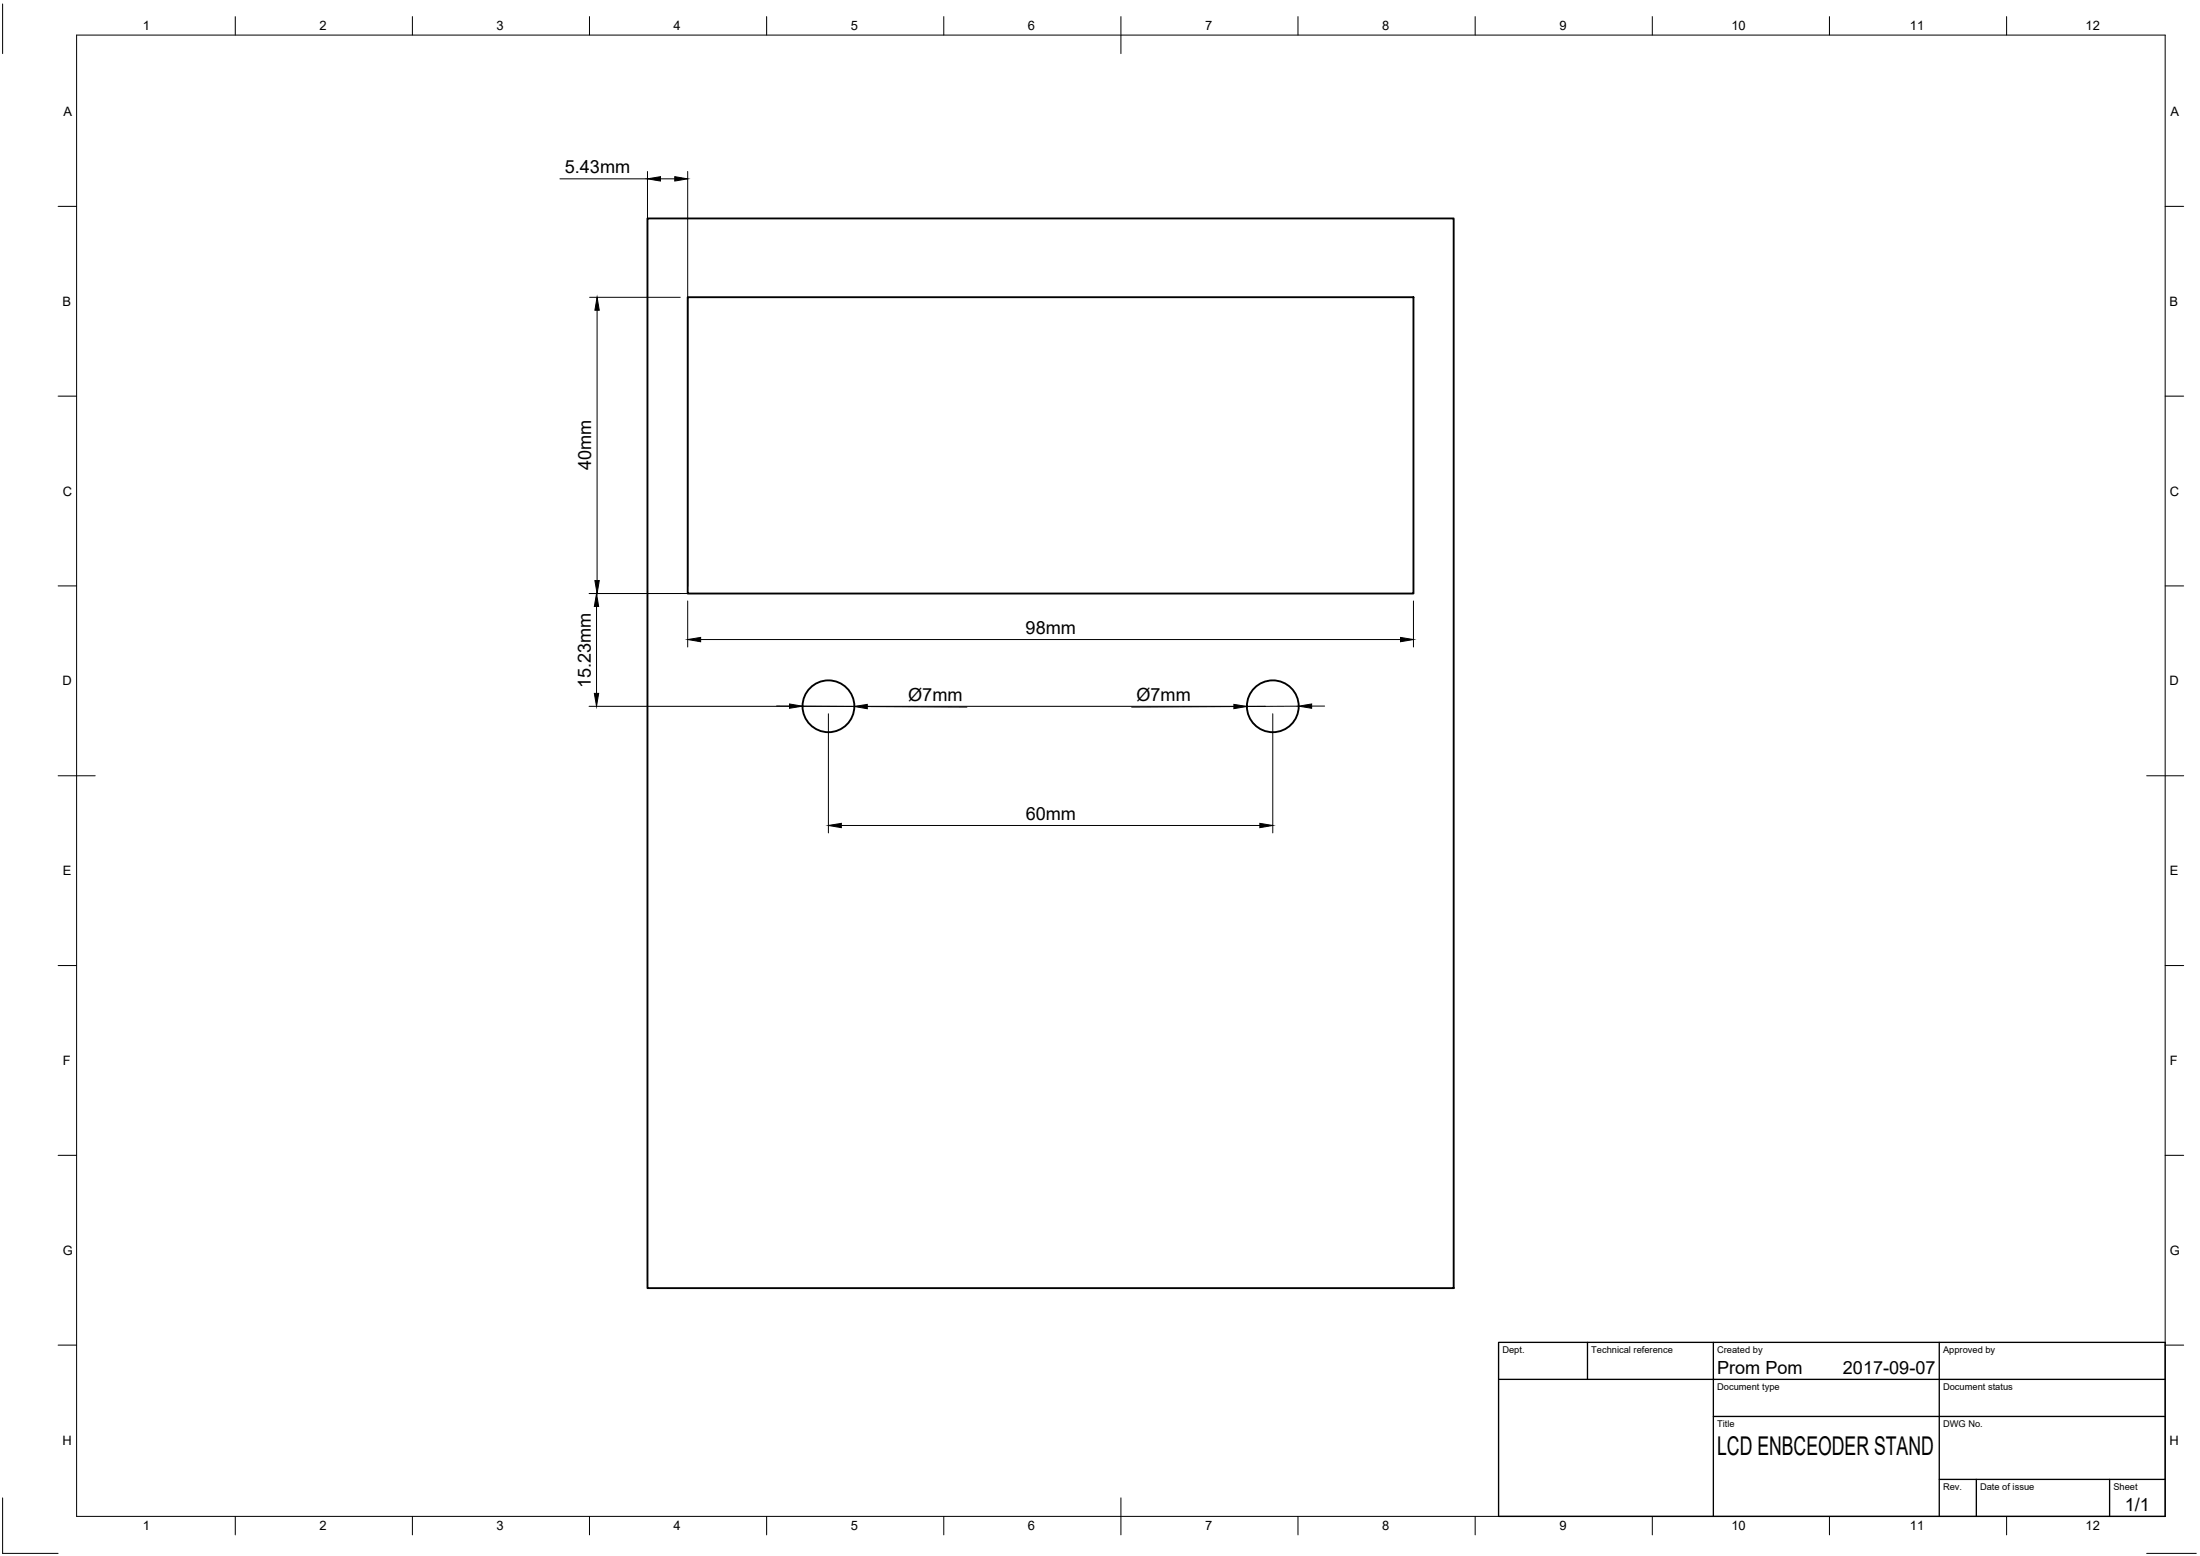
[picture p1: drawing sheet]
<svg xmlns="http://www.w3.org/2000/svg" width="594mm" height="420mm" viewBox="0 0 594 420" stroke-linecap="round" stroke-linejoin="round" font-family="sans-serif">
<!-- layer: Visible -->
<g fill="none" stroke="#000" stroke-width=".51">
<path d="M174.8 59h217.7v288.8h-217.7zM185.7 80.3h196v80h-196z"/>
<circle cx="223.7" cy="190.7" r="7"/>
<circle cx="343.7" cy="190.7" r="7"/>
</g>
<!-- layer: Border -->
<g fill="none" stroke="#000" stroke-width=".27">
<path d="M.7 1.1v13.4M20.7 9.5h564v400h-564zM63.5 4.5v5M111.4 4.5v5M159.2 4.5v5M207 4.5v5M254.9 4.5v5M302.7 4.5v10M350.5 4.5v5M398.3 4.5v5M446.2 4.5v5M494 4.5v5"/>
<path d="M541.9 4.5v5M15.7 55.7h5M584.7 55.7h5M15.7 107h5M584.7 107h5M15.7 158.2h5M584.7 158.2h5M15.7 209.5h10M579.7 209.5h10M15.7 260.7h5M584.7 260.7h5M15.7 312h5"/>
<path d="M584.7 312h5M15.7 363.2h5M584.7 363.2h5M.7 404.5v15h15M63.5 409.5v5M111.4 409.5v5M159.2 409.5v5M207 409.5v5M254.9 409.5v5M302.7 404.5v10M350.5 409.5v5M398.3 409.5v5"/>
<path d="M446.2 409.5v5M494 409.5v5M541.9 409.5v5M579.7 419.5h13.4"/>
</g>
<!-- layer: TitleBlock -->
<path d="M404.7 362.5h180v47h-180zM404.7 372.5h180M428.7 362.5v10M462.7 362.5v47M523.7 362.5v47M462.7 382.5h122M523.7 399.5h61M533.7 399.5v10M569.7 399.5v10" fill="none" stroke="#000" stroke-width=".36"/>
<!-- layer: Dimensions -->
<g fill="none" stroke="#000" stroke-width=".27">
<path d="M151.2 48.3h23.6M174.8 46.3v299.5M178.4 48.3h3.8M185.7 46.3v112M159.2 80.3h24.5M161.2 83.8v73M159.1 160.3h220.6M161.1 163.8v23.4M185.7 162.3v12.4M189.2 172.7h189M381.7 162.3v12.4M159.1 190.7h182.6"/>
<path d="M209.7 190.6l3.5 .1M216.7 190.7l14 .1M223.7 192.7v32.2M234.2 190.8l26.9 .1M333.2 190.8l-27.6 .1M343.7 192.7v32.2M350.7 190.7l-14 .1M354.2 190.7h3.5M227.2 222.9h113"/>
</g>
<g fill="#000" stroke="#000" stroke-width=".27">
<path d="M174.8 48.3l3.6-.6v1.2zM182.2 47.7l3.5 .6-3.5 .6zM161.2 80.3l.6 3.5h-1.2zM160.6 156.8h1.2l-.6 3.5zM161.1 160.3l.6 3.5h-1.2zM185.7 172.7l3.5-.6v1.2zM378.2 172.1l3.5 .6-3.5 .6zM160.5 187.2h1.2l-.6 3.5zM213.2 190.1l3.5 .6-3.5 .6zM230.7 190.8l3.5-.6v1.2zM333.2 190.2l3.5 .6-3.5 .6zM350.7 190.7l3.5-.6v1.2z"/>
<path d="M223.7 222.9l3.5-.6v1.2zM340.2 222.3l3.5 .6-3.5 .6z"/>
</g>
<text font-size="7" x="463.7" y="393">LCD ENBCEODER STAND</text>
<g font-size="4.9">
<text x="152.5" y="46.7">5.43mm</text>
<text x="159.7" y="126.9" transform="rotate(-90 159.7 126.9)">40mm</text>
<text x="277" y="171.1">98mm</text>
<text x="159.5" y="185.8" transform="rotate(-90 159.5 185.8)">15.23mm</text>
<text x="245.2" y="189.2">Ø7mm</text>
<text x="306.9" y="189.3">Ø7mm</text>
<text x="277" y="221.4">60mm</text>
<text x="463.7" y="371">Prom Pom</text>
<text x="497.7" y="371">2017-09-07</text>
<text x="573.8" y="408.1">1/1</text>
</g>
<g font-size="3.5">
<text x="38.6" y="8.2">1</text>
<text x="86.3" y="8.2">2</text>
<text x="134.1" y="8.2">3</text>
<text x="181.8" y="8.2">4</text>
<text x="229.8" y="8.2">5</text>
<text x="277.5" y="8.2">6</text>
<text x="325.4" y="8.2">7</text>
<text x="373.2" y="8.2">8</text>
<text x="421.1" y="8.2">9</text>
<text x="467.5" y="8.2">10</text>
<text x="515.7" y="8.2">11</text>
<text x="563.2" y="8.2">12</text>
<text x="17.1" y="31.3">A</text>
<text x="586.1" y="31.3">A</text>
<text x="16.9" y="82.6">B</text>
<text x="585.9" y="82.6">B</text>
<text x="16.9" y="133.9">C</text>
<text x="585.9" y="133.9">C</text>
<text x="16.9" y="185.1">D</text>
<text x="585.9" y="185.1">D</text>
<text x="16.9" y="236.3">E</text>
<text x="585.9" y="236.3">E</text>
<text x="16.9" y="287.6">F</text>
<text x="585.9" y="287.6">F</text>
<text x="16.9" y="338.9">G</text>
<text x="585.9" y="338.9">G</text>
<text x="16.9" y="390.1">H</text>
<text x="585.9" y="390.1">H</text>
<text x="38.6" y="413.2">1</text>
<text x="86.3" y="413.2">2</text>
<text x="134.1" y="413.2">3</text>
<text x="181.8" y="413.2">4</text>
<text x="229.8" y="413.2">5</text>
<text x="277.5" y="413.2">6</text>
<text x="325.4" y="413.2">7</text>
<text x="373.2" y="413.2">8</text>
<text x="421.1" y="413.2">9</text>
<text x="467.5" y="413.2">10</text>
<text x="515.7" y="413.2">11</text>
<text x="563.2" y="413.2">12</text>
</g>
<g font-size="2.5">
<text x="405.7" y="365.3">Dept.</text>
<text x="429.7" y="365.3">Technical reference</text>
<text x="463.7" y="365.3">Created by</text>
<text x="524.7" y="365.3">Approved by</text>
<text x="463.7" y="375.3">Document type</text>
<text x="524.7" y="375.3">Document status</text>
<text x="463.7" y="385.3">Title</text>
<text x="524.7" y="385.3">DWG No.</text>
<text x="524.7" y="402.3">Rev.</text>
<text x="534.7" y="402.3">Date of issue</text>
<text x="570.7" y="402.3">Sheet</text>
</g>
</svg>
